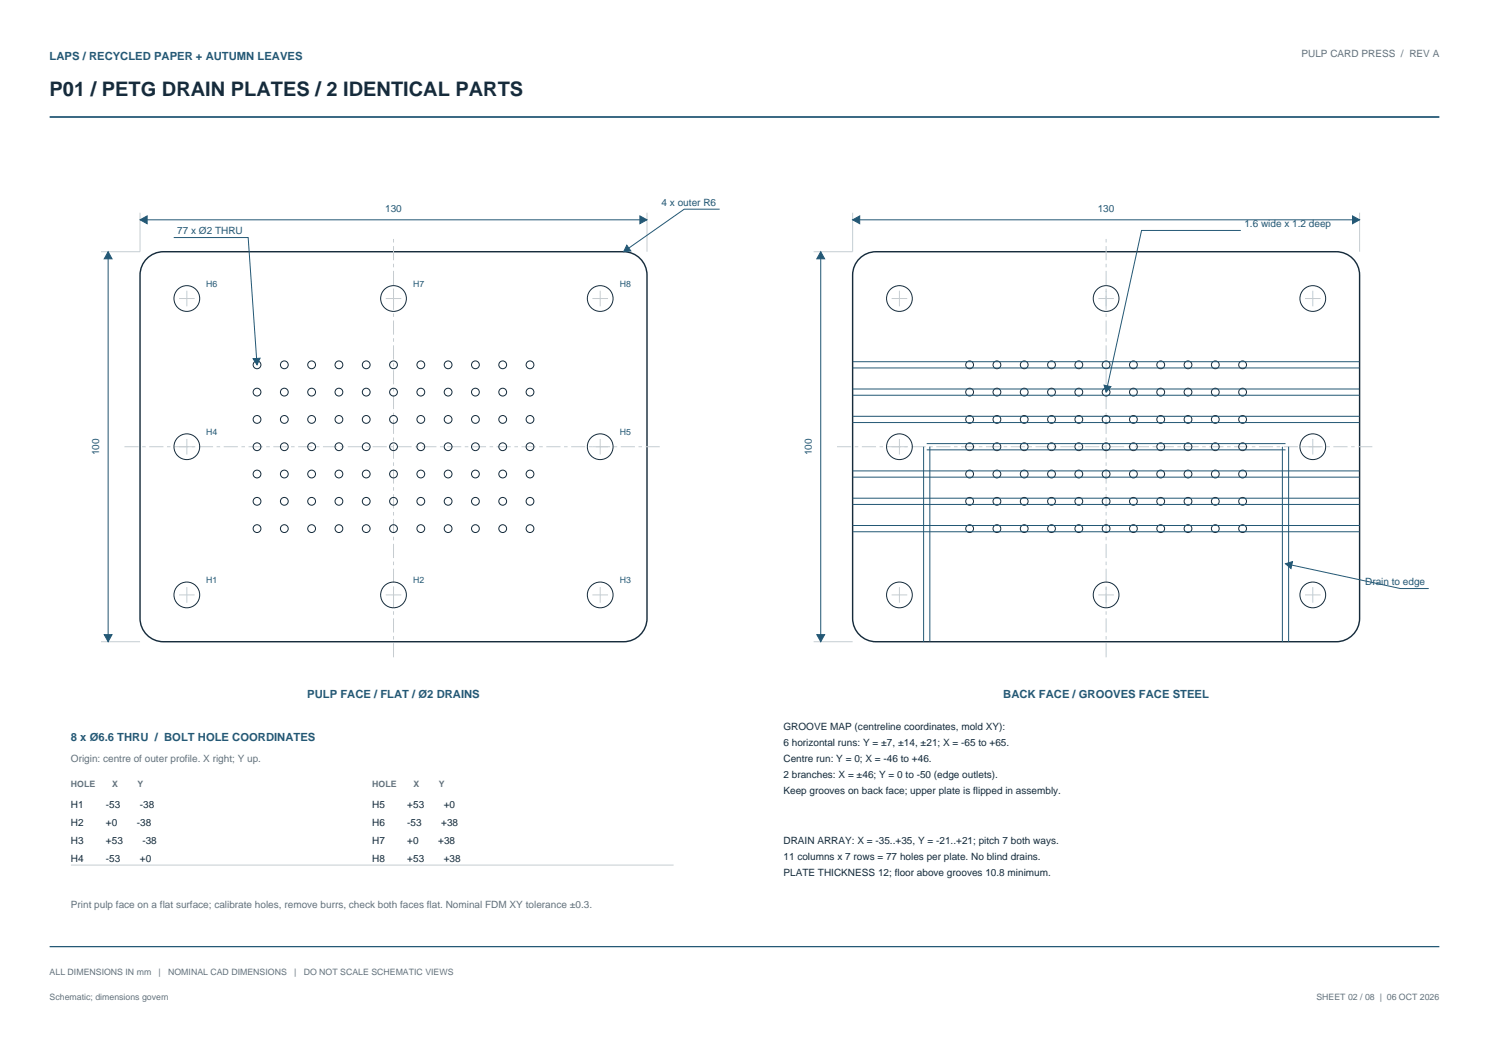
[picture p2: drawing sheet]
<svg xmlns="http://www.w3.org/2000/svg" width="420mm" height="297mm" viewBox="0 0 420 297" stroke-linecap="round" stroke-linejoin="round" font-family="sans-serif">
<path d="M14 33h392" fill="none" stroke="#235875" stroke-width=".5"/>
<path d="M14 267h392" fill="none" stroke="#235875" stroke-width=".35"/>
<path d="M41.1 73.3a6.6 6.6 0 0 1 5-2.3h129.8a6.6 6.6 0 0 1 6.6 6.6v96.8a6.6 6.6 0 0 1-6.6 6.6h-129.8a6.6 6.6 0 0 1-6.6-6.6v-96.8a6.6 6.6 0 0 1 1.6-4.3zM242.1 73.3a6.6 6.6 0 0 1 5-2.3h129.8a6.6 6.6 0 0 1 6.6 6.6v96.8a6.6 6.6 0 0 1-6.6 6.6h-129.8a6.6 6.6 0 0 1-6.6-6.6v-96.8a6.6 6.6 0 0 1 1.6-4.3z" fill="none" stroke="#162b3b" stroke-width=".4"/>
<path d="M35.1 126h151.8M236.1 126h151.8M111 185.4v-118.8M312 185.4v-118.8" fill="none" stroke="#c4cdd3" stroke-width=".28" stroke-dasharray="4 1 1 1" stroke-linecap="butt"/>
<g fill="none" stroke="#162b3b" stroke-width=".28">
<circle cx="52.7" cy="84.2" r="3.6"/>
<circle cx="111" cy="84.2" r="3.6"/>
<circle cx="169.3" cy="84.2" r="3.6"/>
<circle cx="253.7" cy="84.2" r="3.6"/>
<circle cx="312" cy="84.2" r="3.6"/>
<circle cx="370.3" cy="84.2" r="3.6"/>
<circle cx="72.5" cy="110.6" r="1.1"/>
<circle cx="72.5" cy="102.9" r="1.1"/>
<circle cx="72.5" cy="118.3" r="1.1"/>
<circle cx="80.2" cy="110.6" r="1.1"/>
<circle cx="80.2" cy="102.9" r="1.1"/>
<circle cx="80.2" cy="118.3" r="1.1"/>
<circle cx="87.9" cy="110.6" r="1.1"/>
<circle cx="87.9" cy="102.9" r="1.1"/>
<circle cx="87.9" cy="118.3" r="1.1"/>
<circle cx="95.6" cy="110.6" r="1.1"/>
<circle cx="95.6" cy="102.9" r="1.1"/>
<circle cx="95.6" cy="118.3" r="1.1"/>
<circle cx="103.3" cy="110.6" r="1.1"/>
<circle cx="103.3" cy="102.9" r="1.1"/>
<circle cx="103.3" cy="118.3" r="1.1"/>
<circle cx="111" cy="110.6" r="1.1"/>
<circle cx="111" cy="102.9" r="1.1"/>
<circle cx="111" cy="118.3" r="1.1"/>
<circle cx="118.7" cy="110.6" r="1.1"/>
<circle cx="118.7" cy="102.9" r="1.1"/>
<circle cx="118.7" cy="118.3" r="1.1"/>
<circle cx="126.4" cy="110.6" r="1.1"/>
<circle cx="126.4" cy="102.9" r="1.1"/>
<circle cx="126.4" cy="118.3" r="1.1"/>
<circle cx="134.1" cy="110.6" r="1.1"/>
<circle cx="134.1" cy="102.9" r="1.1"/>
<circle cx="134.1" cy="118.3" r="1.1"/>
<circle cx="141.8" cy="110.6" r="1.1"/>
<circle cx="141.8" cy="102.9" r="1.1"/>
<circle cx="141.8" cy="118.3" r="1.1"/>
<circle cx="149.5" cy="110.6" r="1.1"/>
<circle cx="149.5" cy="102.9" r="1.1"/>
<circle cx="149.5" cy="118.3" r="1.1"/>
<circle cx="273.5" cy="110.6" r="1.1"/>
<circle cx="273.5" cy="102.9" r="1.1"/>
<circle cx="273.5" cy="118.3" r="1.1"/>
<circle cx="281.2" cy="110.6" r="1.1"/>
<circle cx="281.2" cy="102.9" r="1.1"/>
<circle cx="281.2" cy="118.3" r="1.1"/>
<circle cx="288.9" cy="110.6" r="1.1"/>
<circle cx="288.9" cy="102.9" r="1.1"/>
<circle cx="288.9" cy="118.3" r="1.1"/>
<circle cx="296.6" cy="110.6" r="1.1"/>
<circle cx="296.6" cy="102.9" r="1.1"/>
<circle cx="296.6" cy="118.3" r="1.1"/>
<circle cx="304.3" cy="110.6" r="1.1"/>
<circle cx="304.3" cy="102.9" r="1.1"/>
<circle cx="304.3" cy="118.3" r="1.1"/>
<circle cx="312" cy="110.6" r="1.1"/>
<circle cx="312" cy="102.9" r="1.1"/>
<circle cx="312" cy="118.3" r="1.1"/>
<circle cx="319.7" cy="110.6" r="1.1"/>
<circle cx="319.7" cy="102.9" r="1.1"/>
<circle cx="319.7" cy="118.3" r="1.1"/>
<circle cx="327.4" cy="110.6" r="1.1"/>
<circle cx="327.4" cy="102.9" r="1.1"/>
<circle cx="327.4" cy="118.3" r="1.1"/>
<circle cx="335.1" cy="110.6" r="1.1"/>
<circle cx="335.1" cy="102.9" r="1.1"/>
<circle cx="335.1" cy="118.3" r="1.1"/>
<circle cx="342.8" cy="110.6" r="1.1"/>
<circle cx="342.8" cy="102.9" r="1.1"/>
<circle cx="342.8" cy="118.3" r="1.1"/>
<circle cx="350.5" cy="110.6" r="1.1"/>
<circle cx="350.5" cy="102.9" r="1.1"/>
<circle cx="350.5" cy="118.3" r="1.1"/>
<circle cx="52.7" cy="126" r="3.6"/>
<circle cx="72.5" cy="126" r="1.1"/>
<circle cx="72.5" cy="133.7" r="1.1"/>
<circle cx="80.2" cy="126" r="1.1"/>
<circle cx="80.2" cy="133.7" r="1.1"/>
<circle cx="87.9" cy="126" r="1.1"/>
<circle cx="87.9" cy="133.7" r="1.1"/>
<circle cx="95.6" cy="126" r="1.1"/>
<circle cx="95.6" cy="133.7" r="1.1"/>
<circle cx="103.3" cy="126" r="1.1"/>
<circle cx="103.3" cy="133.7" r="1.1"/>
<circle cx="111" cy="126" r="1.1"/>
<circle cx="111" cy="133.7" r="1.1"/>
<circle cx="118.7" cy="126" r="1.1"/>
<circle cx="118.7" cy="133.7" r="1.1"/>
<circle cx="126.4" cy="126" r="1.1"/>
<circle cx="126.4" cy="133.7" r="1.1"/>
<circle cx="134.1" cy="126" r="1.1"/>
<circle cx="134.1" cy="133.7" r="1.1"/>
<circle cx="141.8" cy="126" r="1.1"/>
<circle cx="141.8" cy="133.7" r="1.1"/>
<circle cx="149.5" cy="126" r="1.1"/>
<circle cx="149.5" cy="133.7" r="1.1"/>
<circle cx="169.3" cy="126" r="3.6"/>
<circle cx="253.7" cy="126" r="3.6"/>
<circle cx="273.5" cy="126" r="1.1"/>
<circle cx="273.5" cy="133.7" r="1.1"/>
<circle cx="281.2" cy="126" r="1.1"/>
<circle cx="281.2" cy="133.7" r="1.1"/>
<circle cx="288.9" cy="126" r="1.1"/>
<circle cx="288.9" cy="133.7" r="1.1"/>
<circle cx="296.6" cy="126" r="1.1"/>
<circle cx="296.6" cy="133.7" r="1.1"/>
<circle cx="304.3" cy="126" r="1.1"/>
<circle cx="304.3" cy="133.7" r="1.1"/>
<circle cx="312" cy="126" r="1.1"/>
<circle cx="312" cy="133.7" r="1.1"/>
<circle cx="319.7" cy="126" r="1.1"/>
<circle cx="319.7" cy="133.7" r="1.1"/>
<circle cx="327.4" cy="126" r="1.1"/>
<circle cx="327.4" cy="133.7" r="1.1"/>
<circle cx="335.1" cy="126" r="1.1"/>
<circle cx="335.1" cy="133.7" r="1.1"/>
<circle cx="342.8" cy="126" r="1.1"/>
<circle cx="342.8" cy="133.7" r="1.1"/>
<circle cx="350.5" cy="126" r="1.1"/>
<circle cx="350.5" cy="133.7" r="1.1"/>
<circle cx="370.3" cy="126" r="3.6"/>
<circle cx="72.5" cy="141.4" r="1.1"/>
<circle cx="72.5" cy="149.1" r="1.1"/>
<circle cx="80.2" cy="141.4" r="1.1"/>
<circle cx="80.2" cy="149.1" r="1.1"/>
<circle cx="87.9" cy="141.4" r="1.1"/>
<circle cx="87.9" cy="149.1" r="1.1"/>
<circle cx="95.6" cy="141.4" r="1.1"/>
<circle cx="95.6" cy="149.1" r="1.1"/>
<circle cx="103.3" cy="141.4" r="1.1"/>
<circle cx="103.3" cy="149.1" r="1.1"/>
<circle cx="111" cy="141.4" r="1.1"/>
<circle cx="111" cy="149.1" r="1.1"/>
<circle cx="118.7" cy="141.4" r="1.1"/>
<circle cx="118.7" cy="149.1" r="1.1"/>
<circle cx="126.4" cy="141.4" r="1.1"/>
<circle cx="126.4" cy="149.1" r="1.1"/>
<circle cx="134.1" cy="141.4" r="1.1"/>
<circle cx="134.1" cy="149.1" r="1.1"/>
<circle cx="141.8" cy="141.4" r="1.1"/>
<circle cx="141.8" cy="149.1" r="1.1"/>
<circle cx="149.5" cy="141.4" r="1.1"/>
<circle cx="149.5" cy="149.1" r="1.1"/>
<circle cx="273.5" cy="141.4" r="1.1"/>
<circle cx="273.5" cy="149.1" r="1.1"/>
<circle cx="281.2" cy="141.4" r="1.1"/>
<circle cx="281.2" cy="149.1" r="1.1"/>
<circle cx="288.9" cy="141.4" r="1.1"/>
<circle cx="288.9" cy="149.1" r="1.1"/>
<circle cx="296.6" cy="141.4" r="1.1"/>
<circle cx="296.6" cy="149.1" r="1.1"/>
<circle cx="304.3" cy="141.4" r="1.1"/>
<circle cx="304.3" cy="149.1" r="1.1"/>
<circle cx="312" cy="141.4" r="1.1"/>
<circle cx="312" cy="149.1" r="1.1"/>
<circle cx="319.7" cy="141.4" r="1.1"/>
<circle cx="319.7" cy="149.1" r="1.1"/>
<circle cx="327.4" cy="141.4" r="1.1"/>
<circle cx="327.4" cy="149.1" r="1.1"/>
<circle cx="335.1" cy="141.4" r="1.1"/>
<circle cx="335.1" cy="149.1" r="1.1"/>
<circle cx="342.8" cy="141.4" r="1.1"/>
<circle cx="342.8" cy="149.1" r="1.1"/>
<circle cx="350.5" cy="141.4" r="1.1"/>
<circle cx="350.5" cy="149.1" r="1.1"/>
<circle cx="52.7" cy="167.8" r="3.6"/>
<circle cx="111" cy="167.8" r="3.6"/>
<circle cx="169.3" cy="167.8" r="3.6"/>
<circle cx="253.7" cy="167.8" r="3.6"/>
<circle cx="312" cy="167.8" r="3.6"/>
<circle cx="370.3" cy="167.8" r="3.6"/>
</g>
<g fill="none" stroke="#c4cdd3" stroke-width=".28">
<path d="M39.5 60v11h-11M182.5 60v11M240.5 60v11h-11M383.5 60v11M50.5 84.2h4.4M52.7 82v4.4M108.8 84.2h4.4M111 82v4.4M167.1 84.2h4.4M169.3 82v4.4M251.5 84.2h4.4M253.7 82v4.4"/>
<path d="M309.8 84.2h4.4M312 82v4.4M368.1 84.2h4.4M370.3 82v4.4M50.5 126h4.4M52.7 123.8v4.4M167.1 126h4.4M169.3 123.8v4.4M251.5 126h4.4M253.7 123.8v4.4M368.1 126h4.4M370.3 123.8v4.4"/>
<path d="M50.5 167.8h4.4M52.7 165.6v4.4M108.8 167.8h4.4M111 165.6v4.4M167.1 167.8h4.4M169.3 165.6v4.4M251.5 167.8h4.4M253.7 165.6v4.4M309.8 167.8h4.4M312 165.6v4.4M368.1 167.8h4.4M370.3 165.6v4.4"/>
<path d="M28.5 181h11M229.5 181h11M20 244h170"/>
</g>
<g fill="none" stroke="#235875" stroke-width=".28">
<path d="M203 59h-10l-17.1 12M30.5 71v110M39.5 62h143M49 67h21l2.5 35.9M231.5 71v110M240.5 62h143M350 65h-28l-10 45.6M240.5 119.2h143M240.5 117.4h143M240.5 111.5h143M240.5 109.7h143M240.5 103.8h143"/>
<path d="M240.5 102h143M240.5 134.6h143M240.5 132.8h143M260.5 126v55M261.4 126.9h101.2M261.4 125.1h101.2M262.3 126v55M361.7 126v55M363.5 126v55M240.5 150h143M240.5 148.2h143M240.5 142.3h143"/>
<path d="M240.5 140.5h143M362.6 159l32.4 7h8"/>
</g>
<g fill="#235875" stroke="#235875" stroke-width=".28">
<path d="M39.5 62l2-1.1v2.2z"/>
<path d="M180.5 60.9l2 1.1-2 1.1z"/>
<path d="M29.4 179h2.2l-1.1 2z"/>
<path d="M30.5 71l1.1 2h-2.2z"/>
<path d="M71.4 101.2l2-.2-.9 1.9z"/>
<path d="M176.8 69.2l1.1 1.6-2 .2z"/>
<path d="M240.5 62l2-1.1v2.2z"/>
<path d="M381.5 60.9l2 1.1-2 1.1z"/>
<path d="M230.4 179h2.2l-1.1 2z"/>
<path d="M231.5 71l1.1 2h-2.2z"/>
<path d="M362.6 159l2-.6-.4 1.9z"/>
<path d="M311.4 108.6l2 .5-1.4 1.5z"/>
</g>
<text font-size="5.6" fill="#162b3b" x="14" y="27">P01 / PETG DRAIN PLATES / 2 IDENTICAL PARTS</text>
<g font-size="3.2" fill="#235875">
<text x="14" y="17">LAPS / RECYCLED PAPER + AUTUMN LEAVES</text>
<text x="86.7" y="197">PULP FACE / FLAT / Ø2 DRAINS</text>
<text x="283" y="197">BACK FACE / GROOVES FACE STEEL</text>
<text x="20" y="209">8 x Ø6.6 THRU / BOLT HOLE COORDINATES</text>
</g>
<g font-size="2.8" fill="#64727c">
<text x="367.1" y="16">PULP CARD PRESS / REV A</text>
<text x="20" y="215">Origin: centre of outer profile. X right; Y up.</text>
<text x="20" y="256">Print pulp face on a flat surface; calibrate holes, remove burrs, check both faces flat. Nominal FDM XY tolerance ±0.3.</text>
</g>
<g font-size="2.8" fill="#235875">
<text x="108.6" y="59.8">130</text>
<text x="186.6" y="58">4 x outer R6</text>
<text x="309.6" y="59.8">130</text>
<text x="351" y="64">1.6 wide x 1.2 deep</text>
<text x="50" y="66">77 x Ø2 THRU</text>
<text x="28" y="128.4" transform="rotate(-90 28 128.4)">100</text>
<text x="229" y="128.4" transform="rotate(-90 229 128.4)">100</text>
<text x="385.1" y="165">Drain to edge</text>
</g>
<g font-size="2.8" fill="#162b3b">
<text x="221" y="206">GROOVE MAP (centreline coordinates, mold XY):</text>
<text x="221" y="210.5">6 horizontal runs: Y = ±7, ±14, ±21; X = -65 to +65.</text>
<text x="221" y="215">Centre run: Y = 0; X = -46 to +46.</text>
<text x="221" y="219.5">2 branches: X = ±46; Y = 0 to -50 (edge outlets).</text>
<text x="20" y="228">H1</text>
<text x="29.9" y="228">-53</text>
<text x="39.5" y="228">-38</text>
<text x="105" y="228">H5</text>
<text x="114.9" y="228">+53</text>
<text x="125.2" y="228">+0</text>
<text x="221" y="224">Keep grooves on back face; upper plate is flipped in assembly.</text>
<text x="20" y="233">H2</text>
<text x="29.9" y="233">+0</text>
<text x="38.6" y="233">-38</text>
<text x="105" y="233">H6</text>
<text x="114.9" y="233">-53</text>
<text x="124.5" y="233">+38</text>
<text x="20" y="238">H3</text>
<text x="29.9" y="238">+53</text>
<text x="40.2" y="238">-38</text>
<text x="105" y="238">H7</text>
<text x="114.9" y="238">+0</text>
<text x="123.6" y="238">+38</text>
<text x="221" y="238">DRAIN ARRAY: X = -35..+35, Y = -21..+21; pitch 7 both ways.</text>
<text x="20" y="243">H4</text>
<text x="29.9" y="243">-53</text>
<text x="39.5" y="243">+0</text>
<text x="105" y="243">H8</text>
<text x="114.9" y="243">+53</text>
<text x="125.2" y="243">+38</text>
<text x="221" y="242.5">11 columns x 7 rows = 77 holes per plate. No blind drains.</text>
<text x="221" y="247">PLATE THICKNESS 12; floor above grooves 10.8 minimum.</text>
</g>
<g font-size="2.5" fill="#235875">
<text x="58.2" y="80.9">H6</text>
<text x="116.5" y="80.9">H7</text>
<text x="174.8" y="80.9">H8</text>
<text x="58.2" y="122.7">H4</text>
<text x="174.8" y="122.7">H5</text>
<text x="58.2" y="164.5">H1</text>
<text x="116.5" y="164.5">H2</text>
<text x="174.8" y="164.5">H3</text>
</g>
<g font-size="2.5" fill="#64727c">
<text x="20" y="222">HOLE</text>
<text x="31.7" y="222">X</text>
<text x="38.8" y="222">Y</text>
<text x="105" y="222">HOLE</text>
<text x="116.7" y="222">X</text>
<text x="123.8" y="222">Y</text>
<text x="14" y="275">ALL DIMENSIONS IN mm</text>
<text x="44.7" y="275">|</text>
<text x="47.4" y="275">NOMINAL CAD DIMENSIONS</text>
<text x="83" y="275">|</text>
<text x="85.7" y="275">DO NOT SCALE SCHEMATIC VIEWS</text>
<text x="14" y="282">Schematic; dimensions govern</text>
<text x="371.3" y="282">SHEET 02 / 08 | 06 OCT 2026</text>
</g>
</svg>
